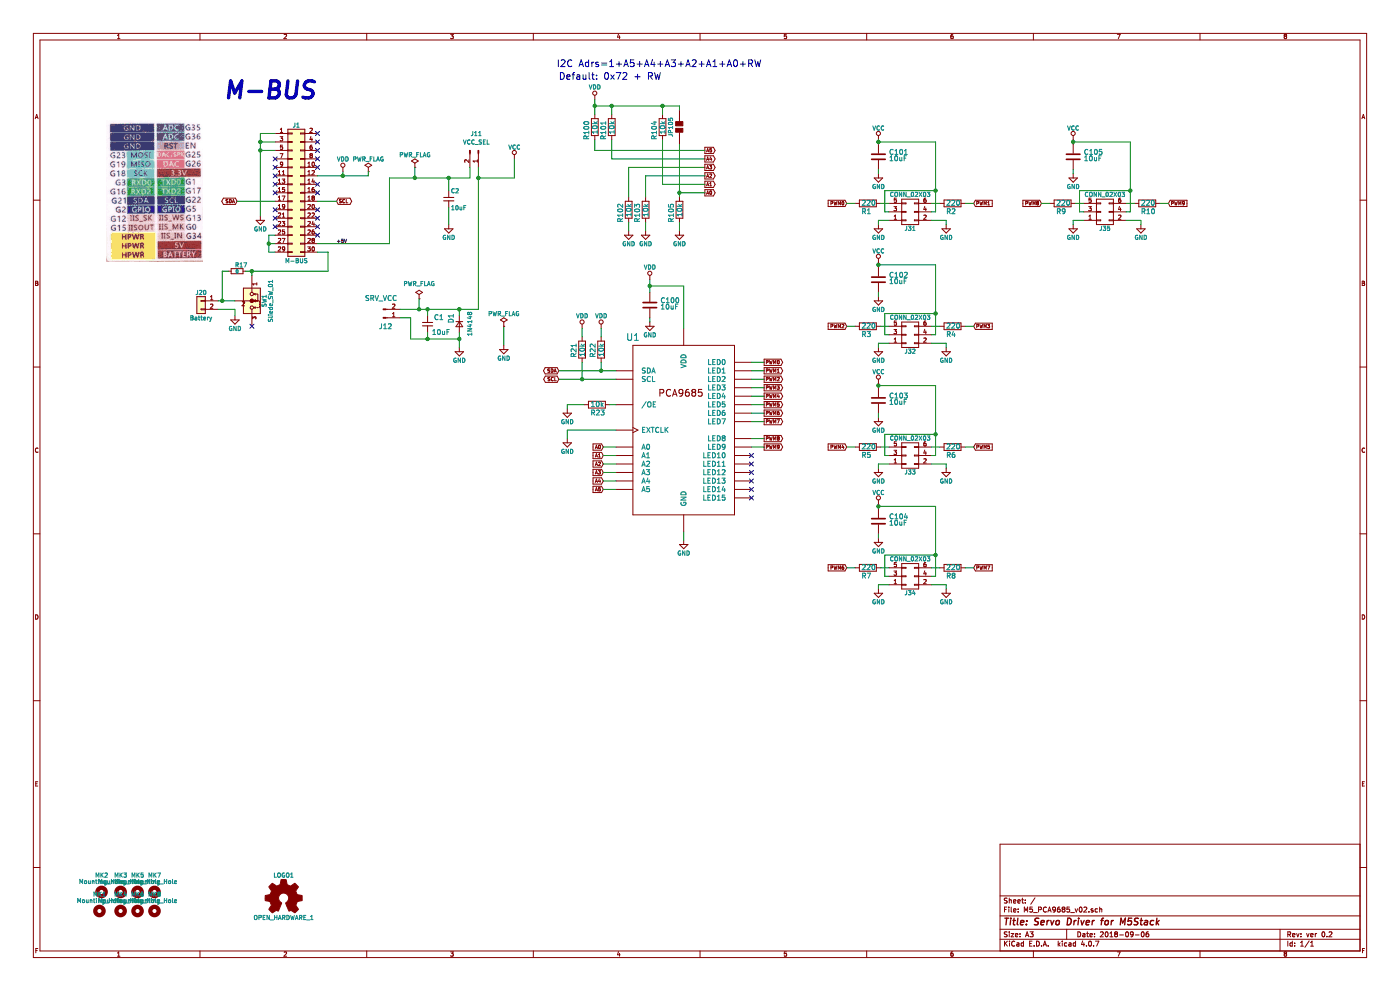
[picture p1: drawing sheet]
EESchema Schematic File Version 2
LIBS:sliede_sw_01
LIBS:M5_PCA9685_v02-rescue
LIBS:power
LIBS:device
LIBS:transistors
LIBS:conn
LIBS:linear
LIBS:regul
LIBS:74xx
LIBS:cmos4000
LIBS:adc-dac
LIBS:memory
LIBS:xilinx
LIBS:microcontrollers
LIBS:dsp
LIBS:microchip
LIBS:analog_switches
LIBS:motorola
LIBS:texas
LIBS:intel
LIBS:audio
LIBS:interface
LIBS:digital-audio
LIBS:philips
LIBS:display
LIBS:cypress
LIBS:siliconi
LIBS:opto
LIBS:atmel
LIBS:contrib
LIBS:valves
LIBS:con_phoenix_SPTAF1
LIBS:tact_sw
LIBS:Bluetooth
LIBS:LSM303D
LIBS:LSM6DS3
LIBS:ADP3338AKCZ­3.3-RL
LIBS:PCA9685
LIBS:solderjumper
LIBS:M5_PCA9685_v02-cache
EELAYER 25 0
EELAYER END
$Descr A3 16535 11693
encoding utf-8
Sheet 1 1
Title "Servo Driver for M5Stack"
Date "2018-09-06"
Rev "ver 0.2"
Comp ""
Comment1 ""
Comment2 ""
Comment3 ""
Comment4 ""
$EndDescr
$Comp
L C_Small C1
U 1 1
P 5050 3825
F 0 "C1" H 5125 3875 59  0000 L BNN
F 1 "10uF" H 5100 3700 59  0000 L BNN
F 2 "Capacitors_SMD:C_0603" H 5050 3925 16  0001 L BNN
F 3 "" H 5050 3625 16  0000 L BNN
	1    5050 3825
	1    0    0    -1  
$EndComp
$Comp
L D_Small D1
U 1 1
P 5425 3825
F 0 "D1" H 5300 3700 59  0000 L BNN
F 1 "1N4148" H 5275 3925 50  0000 L BNN
F 2 "Diodes_SMD:D_SOD-323" H 5425 3825 60  0001 C CNN
F 3 "" H 5425 3825 60  0001 C CNN
	1    5425 3825
	0    1    1    0   
$EndComp
$Comp
L Conn_01x02_Male J12
U 1 1
P 4525 3750
F 0 "J12" H 4475 3825 59  0000 L BNN
F 1 "SRV_VCC" H 4500 3525 59  0000 C CNN
F 2 "Pin_Headers:Pin_Header_Angled_1x02_Pitch2.54mm" H 4525 3750 60  0001 C CNN
F 3 "" H 4525 3750 60  0001 C CNN
	1    4525 3750
	1    0    0    1   
$EndComp
$Comp
L PWR_FLAG #FLG01
U 1 1
P 4950 3525
F 0 "#FLG01" H 4950 3620 50  0001 C CNN
F 1 "PWR_FLAG" H 4950 3705 50  0000 C CNN
F 2 "" H 4950 3525 50  0000 C CNN
F 3 "" H 4950 3525 50  0000 C CNN
	1    4950 3525
	1    0    0    -1  
$EndComp
$Comp
L C C100
U 1 1
P 7675 3600
F 0 "C100" H 7800 3625 59  0000 L BNN
F 1 "10uF" H 7800 3550 59  0000 L BNN
F 2 "Capacitors_SMD:C_0603" H 7675 3700 16  0001 L BNN
F 3 "" H 7675 3400 16  0000 L BNN
	1    7675 3600
	1    0    0    -1  
$EndComp
$Comp
L GND #PWR02
U 1 1
P 7675 3800
F 0 "#PWR02" H 7675 3550 50  0001 C CNN
F 1 "GND" H 7675 3650 50  0000 C CNN
F 2 "" H 7675 3800 50  0000 C CNN
F 3 "" H 7675 3800 50  0000 C CNN
	1    7675 3800
	1    0    0    -1  
$EndComp
$Comp
L PCA9685PW_TSSOP28 U1
U 1 1
P 8075 5075
F 0 "U1" H 7475 6175 80  0000 C CNN
F 1 "PCA9685" H 8425 6125 80  0001 C CNN
F 2 "footprint:PCA9685_TSSOP28" H 8075 5075 60  0001 C CNN
F 3 "" H 8075 5075 60  0001 C CNN
	1    8075 5075
	1    0    0    -1  
$EndComp
$Comp
L CONN_02X03 J31
U 1 1
P 10750 2500
F 0 "J31" H 10750 2700 50  0000 C CNN
F 1 "CONN_02X03" H 10750 2300 50  0000 C CNN
F 2 "Pin_Headers:Pin_Header_Angled_2x03_Pitch2.54mm" H 10750 1300 50  0001 C CNN
F 3 "" H 10750 1300 50  0001 C CNN
	1    10750 2500
	1    0    0    1   
$EndComp
$Comp
L GND #PWR03
U 1 1
P 5425 4100
F 0 "#PWR03" H 5425 3850 50  0001 C CNN
F 1 "GND" H 5425 3950 50  0000 C CNN
F 2 "" H 5425 4100 50  0000 C CNN
F 3 "" H 5425 4100 50  0000 C CNN
	1    5425 4100
	1    0    0    -1  
$EndComp
$Comp
L GND #PWR04
U 1 1
P 8075 6375
F 0 "#PWR04" H 8075 6125 50  0001 C CNN
F 1 "GND" H 8075 6225 50  0000 C CNN
F 2 "" H 8075 6375 50  0000 C CNN
F 3 "" H 8075 6375 50  0000 C CNN
	1    8075 6375
	1    0    0    -1  
$EndComp
Wire Wire Line
	8075 6275 8075 6375
$Comp
L GND #PWR05
U 1 1
P 6700 5175
F 0 "#PWR05" H 6700 4925 50  0001 C CNN
F 1 "GND" H 6700 5025 50  0000 C CNN
F 2 "" H 6700 5175 50  0000 C CNN
F 3 "" H 6700 5175 50  0000 C CNN
	1    6700 5175
	1    0    0    -1  
$EndComp
Wire Wire Line
	7275 5075 6700 5075
Wire Wire Line
	6700 5075 6700 5175
Text GLabel 7125 5275 0    40   Input ~ 0
A0
Text GLabel 7125 5375 0    40   Input ~ 0
A1
Text GLabel 7125 5475 0    40   Input ~ 0
A2
Text GLabel 7125 5575 0    40   Input ~ 0
A3
Text GLabel 7125 5675 0    40   Input ~ 0
A4
Text GLabel 7125 5775 0    40   Input ~ 0
A5
Wire Wire Line
	7275 5275 7125 5275
Wire Wire Line
	7275 5375 7125 5375
Wire Wire Line
	7275 5475 7125 5475
Wire Wire Line
	7275 5575 7125 5575
Wire Wire Line
	7275 5675 7125 5675
Wire Wire Line
	7275 5775 7125 5775
Wire Wire Line
	7675 3750 7675 3800
$Comp
L VDD #PWR06
U 1 1
P 7675 3300
F 0 "#PWR06" H 7675 3150 50  0001 C CNN
F 1 "VDD" H 7675 3450 50  0000 C CNN
F 2 "" H 7675 3300 50  0001 C CNN
F 3 "" H 7675 3300 50  0001 C CNN
	1    7675 3300
	1    0    0    -1  
$EndComp
Wire Wire Line
	7675 3300 7675 3450
Wire Wire Line
	8075 3875 8075 3375
Wire Wire Line
	8075 3375 7675 3375
Connection ~ 7675 3375
$Comp
L R R23
U 1 1
P 7050 4775
F 0 "R23" V 7175 4700 59  0000 L BNN
F 1 "10k" V 7075 4700 59  0000 L BNN
F 2 "Resistors_SMD:R_0603" H 6850 4775 16  0001 L BNN
F 3 "" H 7250 4775 16  0000 L BNN
	1    7050 4775
	0    1    1    0   
$EndComp
Wire Wire Line
	7275 4775 7200 4775
$Comp
L GND #PWR07
U 1 1
P 6700 4825
F 0 "#PWR07" H 6700 4575 50  0001 C CNN
F 1 "GND" H 6700 4675 50  0000 C CNN
F 2 "" H 6700 4825 50  0000 C CNN
F 3 "" H 6700 4825 50  0000 C CNN
	1    6700 4825
	1    0    0    -1  
$EndComp
Wire Wire Line
	6900 4775 6700 4775
Wire Wire Line
	6700 4775 6700 4825
$Comp
L R R22
U 1 1
P 7100 4125
F 0 "R22" V 7225 4050 59  0000 L BNN
F 1 "10k" V 7125 4050 59  0000 L BNN
F 2 "Resistors_SMD:R_0603" H 6900 4125 16  0001 L BNN
F 3 "" H 7300 4125 16  0000 L BNN
	1    7100 4125
	-1   0    0    1   
$EndComp
$Comp
L R R21
U 1 1
P 6875 4125
F 0 "R21" V 7000 4050 59  0000 L BNN
F 1 "10k" V 6900 4050 59  0000 L BNN
F 2 "Resistors_SMD:R_0603" H 6675 4125 16  0001 L BNN
F 3 "" H 7075 4125 16  0000 L BNN
	1    6875 4125
	-1   0    0    1   
$EndComp
Wire Wire Line
	6875 4275 6875 4475
Wire Wire Line
	6600 4475 7275 4475
$Comp
L VDD #PWR08
U 1 1
P 7100 3875
F 0 "#PWR08" H 7100 3725 50  0001 C CNN
F 1 "VDD" H 7100 4025 50  0000 C CNN
F 2 "" H 7100 3875 50  0001 C CNN
F 3 "" H 7100 3875 50  0001 C CNN
	1    7100 3875
	1    0    0    -1  
$EndComp
$Comp
L VDD #PWR09
U 1 1
P 6875 3875
F 0 "#PWR09" H 6875 3725 50  0001 C CNN
F 1 "VDD" H 6875 4025 50  0000 C CNN
F 2 "" H 6875 3875 50  0001 C CNN
F 3 "" H 6875 3875 50  0001 C CNN
	1    6875 3875
	1    0    0    -1  
$EndComp
Wire Wire Line
	7100 3875 7100 3975
Wire Wire Line
	6875 3875 6875 3975
Text GLabel 6600 4375 0    40   BiDi ~ 0
SDA
Text GLabel 6600 4475 0    40   BiDi ~ 0
SCL
Connection ~ 6875 4475
Wire Wire Line
	6600 4375 7275 4375
Wire Wire Line
	7100 4275 7100 4375
Connection ~ 7100 4375
Text GLabel 2800 2375 0    40   BiDi ~ 0
SDA
Text GLabel 3975 2375 2    40   BiDi ~ 0
SCL
$Comp
L VCC #PWR010
U 1 1
P 6075 1875
F 0 "#PWR010" H 6075 1725 50  0001 C CNN
F 1 "VCC" H 6075 2015 50  0000 C CNN
F 2 "" H 6075 1875 50  0001 C CNN
F 3 "" H 6075 1875 50  0001 C CNN
	1    6075 1875
	1    0    0    -1  
$EndComp
$Comp
L R R101
U 1 1
P 7225 1500
F 0 "R101" V 7350 1425 59  0000 L BNN
F 1 "10k" V 7250 1425 59  0000 L BNN
F 2 "Resistors_SMD:R_0603" H 7025 1500 16  0001 L BNN
F 3 "" H 7425 1500 16  0000 L BNN
	1    7225 1500
	-1   0    0    1   
$EndComp
$Comp
L R R104
U 1 1
P 7825 1500
F 0 "R104" V 7950 1425 59  0000 L BNN
F 1 "10k" V 7850 1425 59  0000 L BNN
F 2 "Resistors_SMD:R_0603" H 7625 1500 16  0001 L BNN
F 3 "" H 8025 1500 16  0000 L BNN
	1    7825 1500
	-1   0    0    1   
$EndComp
$Comp
L R R105
U 1 1
P 8025 2475
F 0 "R105" V 8150 2400 59  0000 L BNN
F 1 "10k" V 8050 2400 59  0000 L BNN
F 2 "Resistors_SMD:R_0603" H 7825 2475 16  0001 L BNN
F 3 "" H 8225 2475 16  0000 L BNN
	1    8025 2475
	-1   0    0    1   
$EndComp
$Comp
L R R100
U 1 1
P 7025 1500
F 0 "R100" V 7150 1425 59  0000 L BNN
F 1 "10k" V 7050 1425 59  0000 L BNN
F 2 "Resistors_SMD:R_0603" H 6825 1500 16  0001 L BNN
F 3 "" H 7225 1500 16  0000 L BNN
	1    7025 1500
	-1   0    0    1   
$EndComp
$Comp
L GND #PWR011
U 1 1
P 7425 2725
F 0 "#PWR011" H 7425 2475 50  0001 C CNN
F 1 "GND" H 7425 2575 50  0000 C CNN
F 2 "" H 7425 2725 50  0000 C CNN
F 3 "" H 7425 2725 50  0000 C CNN
	1    7425 2725
	1    0    0    -1  
$EndComp
$Comp
L GND #PWR012
U 1 1
P 7625 2725
F 0 "#PWR012" H 7625 2475 50  0001 C CNN
F 1 "GND" H 7625 2575 50  0000 C CNN
F 2 "" H 7625 2725 50  0000 C CNN
F 3 "" H 7625 2725 50  0000 C CNN
	1    7625 2725
	1    0    0    -1  
$EndComp
$Comp
L GND #PWR013
U 1 1
P 8025 2725
F 0 "#PWR013" H 8025 2475 50  0001 C CNN
F 1 "GND" H 8025 2575 50  0000 C CNN
F 2 "" H 8025 2725 50  0000 C CNN
F 3 "" H 8025 2725 50  0000 C CNN
	1    8025 2725
	1    0    0    -1  
$EndComp
Wire Wire Line
	8025 2625 8025 2725
Wire Wire Line
	8025 1700 8025 2325
$Comp
L VDD #PWR014
U 1 1
P 7025 1175
F 0 "#PWR014" H 7025 1025 50  0001 C CNN
F 1 "VDD" H 7025 1325 50  0000 C CNN
F 2 "" H 7025 1175 50  0001 C CNN
F 3 "" H 7025 1175 50  0001 C CNN
	1    7025 1175
	1    0    0    -1  
$EndComp
Wire Wire Line
	7025 1175 7025 1350
Wire Wire Line
	7025 1250 8025 1250
Connection ~ 7025 1250
Connection ~ 7225 1250
Connection ~ 7825 1250
Text GLabel 8325 2275 2    40   Output ~ 0
A0
Text GLabel 8325 2175 2    40   Output ~ 0
A1
Wire Wire Line
	8325 1875 7225 1875
Text GLabel 8325 2075 2    40   Output ~ 0
A2
Wire Wire Line
	8325 1975 7425 1975
Text GLabel 8325 1975 2    40   Output ~ 0
A3
Wire Wire Line
	8325 2075 7625 2075
Text GLabel 8325 1875 2    40   Output ~ 0
A4
Wire Wire Line
	8325 2175 7825 2175
Text GLabel 8325 1775 2    40   Output ~ 0
A5
Wire Wire Line
	8325 2275 8025 2275
Connection ~ 8025 2275
Text Notes 6575 800  0    80   ~ 0
I2C Adrs=1+A5+A4+A3+A2+A1+A0+RW\n
Text GLabel 9025 4275 2    40   Output ~ 0
PWM0
Text GLabel 9025 4375 2    40   Output ~ 0
PWM1
Wire Wire Line
	9025 4275 8875 4275
Wire Wire Line
	9025 4375 8875 4375
$Comp
L GND #PWR015
U 1 1
P 10375 2650
F 0 "#PWR015" H 10375 2400 50  0001 C CNN
F 1 "GND" H 10375 2500 50  0000 C CNN
F 2 "" H 10375 2650 50  0000 C CNN
F 3 "" H 10375 2650 50  0000 C CNN
	1    10375 2650
	1    0    0    -1  
$EndComp
Wire Wire Line
	10375 2650 10375 2600
Wire Wire Line
	10375 2600 10500 2600
$Comp
L GND #PWR016
U 1 1
P 11175 2650
F 0 "#PWR016" H 11175 2400 50  0001 C CNN
F 1 "GND" H 11175 2500 50  0000 C CNN
F 2 "" H 11175 2650 50  0000 C CNN
F 3 "" H 11175 2650 50  0000 C CNN
	1    11175 2650
	1    0    0    -1  
$EndComp
Wire Wire Line
	11000 2600 11175 2600
Wire Wire Line
	11175 2600 11175 2650
$Comp
L VCC #PWR017
U 1 1
P 10375 1650
F 0 "#PWR017" H 10375 1500 50  0001 C CNN
F 1 "VCC" H 10375 1790 50  0000 C CNN
F 2 "" H 10375 1650 50  0001 C CNN
F 3 "" H 10375 1650 50  0001 C CNN
	1    10375 1650
	1    0    0    -1  
$EndComp
$Comp
L C C101
U 1 1
P 10375 1850
F 0 "C101" H 10500 1875 59  0000 L BNN
F 1 "10uF" H 10500 1800 59  0000 L BNN
F 2 "Capacitors_SMD:C_0603" H 10375 1950 16  0001 L BNN
F 3 "" H 10375 1650 16  0000 L BNN
	1    10375 1850
	1    0    0    -1  
$EndComp
Wire Wire Line
	10375 1650 10375 1700
$Comp
L GND #PWR018
U 1 1
P 10375 2050
F 0 "#PWR018" H 10375 1800 50  0001 C CNN
F 1 "GND" H 10375 1900 50  0000 C CNN
F 2 "" H 10375 2050 50  0000 C CNN
F 3 "" H 10375 2050 50  0000 C CNN
	1    10375 2050
	1    0    0    -1  
$EndComp
Wire Wire Line
	10375 2000 10375 2050
Wire Wire Line
	10500 2500 10450 2500
Wire Wire Line
	10450 2500 10450 2250
Wire Wire Line
	10450 2250 11050 2250
Wire Wire Line
	11050 1675 11050 2500
Wire Wire Line
	11050 2500 11000 2500
Wire Wire Line
	11050 1675 10375 1675
Connection ~ 10375 1675
Connection ~ 11050 2250
Text GLabel 10000 2400 0    40   Input ~ 0
PWM0
$Comp
L R R1
U 1 1
P 10250 2400
F 0 "R1" V 10375 2325 59  0000 L BNN
F 1 "220" V 10275 2325 59  0000 L BNN
F 2 "Resistors_SMD:R_0603" H 10050 2400 16  0001 L BNN
F 3 "" H 10450 2400 16  0000 L BNN
	1    10250 2400
	0    1    1    0   
$EndComp
Wire Wire Line
	10500 2400 10400 2400
Wire Wire Line
	10100 2400 10000 2400
Text GLabel 11500 2400 2    40   Input ~ 0
PWM1
$Comp
L R R2
U 1 1
P 11250 2400
F 0 "R2" V 11375 2325 59  0000 L BNN
F 1 "220" V 11275 2325 59  0000 L BNN
F 2 "Resistors_SMD:R_0603" H 11050 2400 16  0001 L BNN
F 3 "" H 11450 2400 16  0000 L BNN
	1    11250 2400
	0    1    1    0   
$EndComp
Wire Wire Line
	11000 2400 11100 2400
Wire Wire Line
	11400 2400 11500 2400
Text GLabel 9025 4475 2    40   Output ~ 0
PWM2
Wire Wire Line
	9025 4475 8875 4475
Text GLabel 9025 4575 2    40   Output ~ 0
PWM3
Wire Wire Line
	9025 4575 8875 4575
$Comp
L CONN_02X03 J32
U 1 1
P 10750 3950
F 0 "J32" H 10750 4150 50  0000 C CNN
F 1 "CONN_02X03" H 10750 3750 50  0000 C CNN
F 2 "Pin_Headers:Pin_Header_Angled_2x03_Pitch2.54mm" H 10750 2750 50  0001 C CNN
F 3 "" H 10750 2750 50  0001 C CNN
	1    10750 3950
	1    0    0    1   
$EndComp
$Comp
L GND #PWR019
U 1 1
P 10375 4100
F 0 "#PWR019" H 10375 3850 50  0001 C CNN
F 1 "GND" H 10375 3950 50  0000 C CNN
F 2 "" H 10375 4100 50  0000 C CNN
F 3 "" H 10375 4100 50  0000 C CNN
	1    10375 4100
	1    0    0    -1  
$EndComp
Wire Wire Line
	10375 4100 10375 4050
Wire Wire Line
	10375 4050 10500 4050
$Comp
L GND #PWR020
U 1 1
P 11175 4100
F 0 "#PWR020" H 11175 3850 50  0001 C CNN
F 1 "GND" H 11175 3950 50  0000 C CNN
F 2 "" H 11175 4100 50  0000 C CNN
F 3 "" H 11175 4100 50  0000 C CNN
	1    11175 4100
	1    0    0    -1  
$EndComp
Wire Wire Line
	11000 4050 11175 4050
Wire Wire Line
	11175 4050 11175 4100
$Comp
L C C102
U 1 1
P 10375 3300
F 0 "C102" H 10500 3325 59  0000 L BNN
F 1 "10uF" H 10500 3250 59  0000 L BNN
F 2 "Capacitors_SMD:C_0603" H 10375 3400 16  0001 L BNN
F 3 "" H 10375 3100 16  0000 L BNN
	1    10375 3300
	1    0    0    -1  
$EndComp
Wire Wire Line
	10375 3100 10375 3150
$Comp
L GND #PWR021
U 1 1
P 10375 3500
F 0 "#PWR021" H 10375 3250 50  0001 C CNN
F 1 "GND" H 10375 3350 50  0000 C CNN
F 2 "" H 10375 3500 50  0000 C CNN
F 3 "" H 10375 3500 50  0000 C CNN
	1    10375 3500
	1    0    0    -1  
$EndComp
Wire Wire Line
	10375 3450 10375 3500
Wire Wire Line
	10500 3950 10450 3950
Wire Wire Line
	10450 3950 10450 3700
Wire Wire Line
	10450 3700 11050 3700
Wire Wire Line
	11050 3125 11050 3950
Wire Wire Line
	11050 3950 11000 3950
Wire Wire Line
	11050 3125 10375 3125
Connection ~ 10375 3125
Connection ~ 11050 3700
Text GLabel 10000 3850 0    40   Input ~ 0
PWM2
$Comp
L R R3
U 1 1
P 10250 3850
F 0 "R3" V 10375 3775 59  0000 L BNN
F 1 "220" V 10275 3775 59  0000 L BNN
F 2 "Resistors_SMD:R_0603" H 10050 3850 16  0001 L BNN
F 3 "" H 10450 3850 16  0000 L BNN
	1    10250 3850
	0    1    1    0   
$EndComp
Wire Wire Line
	10500 3850 10400 3850
Wire Wire Line
	10100 3850 10000 3850
Text GLabel 11500 3850 2    40   Input ~ 0
PWM3
$Comp
L R R4
U 1 1
P 11250 3850
F 0 "R4" V 11375 3775 59  0000 L BNN
F 1 "220" V 11275 3775 59  0000 L BNN
F 2 "Resistors_SMD:R_0603" H 11050 3850 16  0001 L BNN
F 3 "" H 11450 3850 16  0000 L BNN
	1    11250 3850
	0    1    1    0   
$EndComp
Wire Wire Line
	11000 3850 11100 3850
Wire Wire Line
	11400 3850 11500 3850
Text GLabel 9025 4675 2    40   Output ~ 0
PWM4
Text GLabel 9025 4775 2    40   Output ~ 0
PWM5
Wire Wire Line
	9025 4675 8875 4675
Wire Wire Line
	9025 4775 8875 4775
$Comp
L CONN_02X03 J33
U 1 1
P 10750 5375
F 0 "J33" H 10750 5575 50  0000 C CNN
F 1 "CONN_02X03" H 10750 5175 50  0000 C CNN
F 2 "Pin_Headers:Pin_Header_Angled_2x03_Pitch2.54mm" H 10750 4175 50  0001 C CNN
F 3 "" H 10750 4175 50  0001 C CNN
	1    10750 5375
	1    0    0    1   
$EndComp
$Comp
L GND #PWR022
U 1 1
P 10375 5525
F 0 "#PWR022" H 10375 5275 50  0001 C CNN
F 1 "GND" H 10375 5375 50  0000 C CNN
F 2 "" H 10375 5525 50  0000 C CNN
F 3 "" H 10375 5525 50  0000 C CNN
	1    10375 5525
	1    0    0    -1  
$EndComp
Wire Wire Line
	10375 5525 10375 5475
Wire Wire Line
	10375 5475 10500 5475
$Comp
L GND #PWR023
U 1 1
P 11175 5525
F 0 "#PWR023" H 11175 5275 50  0001 C CNN
F 1 "GND" H 11175 5375 50  0000 C CNN
F 2 "" H 11175 5525 50  0000 C CNN
F 3 "" H 11175 5525 50  0000 C CNN
	1    11175 5525
	1    0    0    -1  
$EndComp
Wire Wire Line
	11000 5475 11175 5475
Wire Wire Line
	11175 5475 11175 5525
$Comp
L C C103
U 1 1
P 10375 4725
F 0 "C103" H 10500 4750 59  0000 L BNN
F 1 "10uF" H 10500 4675 59  0000 L BNN
F 2 "Capacitors_SMD:C_0603" H 10375 4825 16  0001 L BNN
F 3 "" H 10375 4525 16  0000 L BNN
	1    10375 4725
	1    0    0    -1  
$EndComp
Wire Wire Line
	10375 4525 10375 4575
$Comp
L GND #PWR024
U 1 1
P 10375 4925
F 0 "#PWR024" H 10375 4675 50  0001 C CNN
F 1 "GND" H 10375 4775 50  0000 C CNN
F 2 "" H 10375 4925 50  0000 C CNN
F 3 "" H 10375 4925 50  0000 C CNN
	1    10375 4925
	1    0    0    -1  
$EndComp
Wire Wire Line
	10375 4875 10375 4925
Wire Wire Line
	10500 5375 10450 5375
Wire Wire Line
	10450 5375 10450 5125
Wire Wire Line
	10450 5125 11050 5125
Wire Wire Line
	11050 4550 11050 5375
Wire Wire Line
	11050 5375 11000 5375
Wire Wire Line
	11050 4550 10375 4550
Connection ~ 10375 4550
Connection ~ 11050 5125
Text GLabel 10000 5275 0    40   Input ~ 0
PWM4
$Comp
L R R5
U 1 1
P 10250 5275
F 0 "R5" V 10375 5200 59  0000 L BNN
F 1 "220" V 10275 5200 59  0000 L BNN
F 2 "Resistors_SMD:R_0603" H 10050 5275 16  0001 L BNN
F 3 "" H 10450 5275 16  0000 L BNN
	1    10250 5275
	0    1    1    0   
$EndComp
Wire Wire Line
	10500 5275 10400 5275
Wire Wire Line
	10100 5275 10000 5275
Text GLabel 11500 5275 2    40   Input ~ 0
PWM5
$Comp
L R R6
U 1 1
P 11250 5275
F 0 "R6" V 11375 5200 59  0000 L BNN
F 1 "220" V 11275 5200 59  0000 L BNN
F 2 "Resistors_SMD:R_0603" H 11050 5275 16  0001 L BNN
F 3 "" H 11450 5275 16  0000 L BNN
	1    11250 5275
	0    1    1    0   
$EndComp
Wire Wire Line
	11000 5275 11100 5275
Wire Wire Line
	11400 5275 11500 5275
$Comp
L CONN_02X03 J34
U 1 1
P 10750 6800
F 0 "J34" H 10750 7000 50  0000 C CNN
F 1 "CONN_02X03" H 10750 6600 50  0000 C CNN
F 2 "Pin_Headers:Pin_Header_Angled_2x03_Pitch2.54mm" H 10750 5600 50  0001 C CNN
F 3 "" H 10750 5600 50  0001 C CNN
	1    10750 6800
	1    0    0    1   
$EndComp
$Comp
L GND #PWR025
U 1 1
P 10375 6950
F 0 "#PWR025" H 10375 6700 50  0001 C CNN
F 1 "GND" H 10375 6800 50  0000 C CNN
F 2 "" H 10375 6950 50  0000 C CNN
F 3 "" H 10375 6950 50  0000 C CNN
	1    10375 6950
	1    0    0    -1  
$EndComp
Wire Wire Line
	10375 6950 10375 6900
Wire Wire Line
	10375 6900 10500 6900
$Comp
L GND #PWR026
U 1 1
P 11175 6950
F 0 "#PWR026" H 11175 6700 50  0001 C CNN
F 1 "GND" H 11175 6800 50  0000 C CNN
F 2 "" H 11175 6950 50  0000 C CNN
F 3 "" H 11175 6950 50  0000 C CNN
	1    11175 6950
	1    0    0    -1  
$EndComp
Wire Wire Line
	11000 6900 11175 6900
Wire Wire Line
	11175 6900 11175 6950
$Comp
L C C104
U 1 1
P 10375 6150
F 0 "C104" H 10500 6175 59  0000 L BNN
F 1 "10uF" H 10500 6100 59  0000 L BNN
F 2 "Capacitors_SMD:C_0603" H 10375 6250 16  0001 L BNN
F 3 "" H 10375 5950 16  0000 L BNN
	1    10375 6150
	1    0    0    -1  
$EndComp
Wire Wire Line
	10375 5950 10375 6000
$Comp
L GND #PWR027
U 1 1
P 10375 6350
F 0 "#PWR027" H 10375 6100 50  0001 C CNN
F 1 "GND" H 10375 6200 50  0000 C CNN
F 2 "" H 10375 6350 50  0000 C CNN
F 3 "" H 10375 6350 50  0000 C CNN
	1    10375 6350
	1    0    0    -1  
$EndComp
Wire Wire Line
	10375 6300 10375 6350
Wire Wire Line
	10500 6800 10450 6800
Wire Wire Line
	10450 6800 10450 6550
Wire Wire Line
	10450 6550 11050 6550
Wire Wire Line
	11050 5975 11050 6800
Wire Wire Line
	11050 6800 11000 6800
Wire Wire Line
	11050 5975 10375 5975
Connection ~ 10375 5975
Connection ~ 11050 6550
Text GLabel 10000 6700 0    40   Input ~ 0
PWM6
$Comp
L R R7
U 1 1
P 10250 6700
F 0 "R7" V 10375 6625 59  0000 L BNN
F 1 "220" V 10275 6625 59  0000 L BNN
F 2 "Resistors_SMD:R_0603" H 10050 6700 16  0001 L BNN
F 3 "" H 10450 6700 16  0000 L BNN
	1    10250 6700
	0    1    1    0   
$EndComp
Wire Wire Line
	10500 6700 10400 6700
Wire Wire Line
	10100 6700 10000 6700
Text GLabel 11500 6700 2    40   Input ~ 0
PWM7
$Comp
L R R8
U 1 1
P 11250 6700
F 0 "R8" V 11375 6625 59  0000 L BNN
F 1 "220" V 11275 6625 59  0000 L BNN
F 2 "Resistors_SMD:R_0603" H 11050 6700 16  0001 L BNN
F 3 "" H 11450 6700 16  0000 L BNN
	1    11250 6700
	0    1    1    0   
$EndComp
Wire Wire Line
	11000 6700 11100 6700
Wire Wire Line
	11400 6700 11500 6700
Text GLabel 9025 4875 2    40   Output ~ 0
PWM6
Text GLabel 9025 4975 2    40   Output ~ 0
PWM7
Wire Wire Line
	8875 4875 9025 4875
Wire Wire Line
	9025 4975 8875 4975
$Comp
L CONN_02X03 J35
U 1 1
P 13050 2500
F 0 "J35" H 13050 2700 50  0000 C CNN
F 1 "CONN_02X03" H 13050 2300 50  0000 C CNN
F 2 "Pin_Headers:Pin_Header_Angled_2x03_Pitch2.54mm" H 13050 1300 50  0001 C CNN
F 3 "" H 13050 1300 50  0001 C CNN
	1    13050 2500
	1    0    0    1   
$EndComp
$Comp
L GND #PWR028
U 1 1
P 12675 2650
F 0 "#PWR028" H 12675 2400 50  0001 C CNN
F 1 "GND" H 12675 2500 50  0000 C CNN
F 2 "" H 12675 2650 50  0000 C CNN
F 3 "" H 12675 2650 50  0000 C CNN
	1    12675 2650
	1    0    0    -1  
$EndComp
Wire Wire Line
	12675 2650 12675 2600
Wire Wire Line
	12675 2600 12800 2600
$Comp
L GND #PWR029
U 1 1
P 13475 2650
F 0 "#PWR029" H 13475 2400 50  0001 C CNN
F 1 "GND" H 13475 2500 50  0000 C CNN
F 2 "" H 13475 2650 50  0000 C CNN
F 3 "" H 13475 2650 50  0000 C CNN
	1    13475 2650
	1    0    0    -1  
$EndComp
Wire Wire Line
	13300 2600 13475 2600
Wire Wire Line
	13475 2600 13475 2650
$Comp
L C C105
U 1 1
P 12675 1850
F 0 "C105" H 12800 1875 59  0000 L BNN
F 1 "10uF" H 12800 1800 59  0000 L BNN
F 2 "Capacitors_SMD:C_0603" H 12675 1950 16  0001 L BNN
F 3 "" H 12675 1650 16  0000 L BNN
	1    12675 1850
	1    0    0    -1  
$EndComp
Wire Wire Line
	12675 1650 12675 1700
$Comp
L GND #PWR030
U 1 1
P 12675 2050
F 0 "#PWR030" H 12675 1800 50  0001 C CNN
F 1 "GND" H 12675 1900 50  0000 C CNN
F 2 "" H 12675 2050 50  0000 C CNN
F 3 "" H 12675 2050 50  0000 C CNN
	1    12675 2050
	1    0    0    -1  
$EndComp
Wire Wire Line
	12675 2000 12675 2050
Wire Wire Line
	12800 2500 12750 2500
Wire Wire Line
	12750 2500 12750 2250
Wire Wire Line
	12750 2250 13350 2250
Wire Wire Line
	13350 1675 13350 2500
Wire Wire Line
	13350 2500 13300 2500
Wire Wire Line
	13350 1675 12675 1675
Connection ~ 12675 1675
Connection ~ 13350 2250
Text GLabel 12300 2400 0    40   Input ~ 0
PWM8
$Comp
L R R9
U 1 1
P 12550 2400
F 0 "R9" V 12675 2325 59  0000 L BNN
F 1 "220" V 12575 2325 59  0000 L BNN
F 2 "Resistors_SMD:R_0603" H 12350 2400 16  0001 L BNN
F 3 "" H 12750 2400 16  0000 L BNN
	1    12550 2400
	0    1    1    0   
$EndComp
Wire Wire Line
	12800 2400 12700 2400
Wire Wire Line
	12400 2400 12300 2400
Text GLabel 13800 2400 2    40   Input ~ 0
PWM9
$Comp
L R R10
U 1 1
P 13550 2400
F 0 "R10" V 13675 2325 59  0000 L BNN
F 1 "220" V 13575 2325 59  0000 L BNN
F 2 "Resistors_SMD:R_0603" H 13350 2400 16  0001 L BNN
F 3 "" H 13750 2400 16  0000 L BNN
	1    13550 2400
	0    1    1    0   
$EndComp
Wire Wire Line
	13300 2400 13400 2400
Wire Wire Line
	13700 2400 13800 2400
Text GLabel 9025 5175 2    40   Output ~ 0
PWM8
Text GLabel 9025 5275 2    40   Output ~ 0
PWM9
Wire Wire Line
	9025 5175 8875 5175
Wire Wire Line
	9025 5275 8875 5275
$Comp
L SOLDERJUMPER JP105
U 1 1
P 8025 1500
F 0 "JP105" H 8025 1400 50  0000 C CNN
F 1 "SOLDERJUMPER" H 8035 1415 30  0001 C CNN
F 2 "footprint:SOLDERJUMPER_REFLOW" H 8025 1500 40  0001 C CNN
F 3 "" H 8025 1500 40  0001 C CNN
	1    8025 1500
	0    1    1    0   
$EndComp
Wire Wire Line
	7225 1250 7225 1350
Wire Wire Line
	7825 1250 7825 1350
Wire Wire Line
	8025 1250 8025 1300
$Comp
L C_Small C2
U 1 1
P 5300 2350
F 0 "C2" H 5325 2450 50  0000 L CNN
F 1 "10uF" H 5325 2250 50  0000 L CNN
F 2 "Capacitors_SMD:C_0603" H 5338 2200 50  0001 C CNN
F 3 "" H 5300 2350 50  0000 C CNN
	1    5300 2350
	1    0    0    -1  
$EndComp
$Comp
L GND #PWR031
U 1 1
P 5300 2650
F 0 "#PWR031" H 5300 2400 50  0001 C CNN
F 1 "GND" H 5300 2500 50  0000 C CNN
F 2 "" H 5300 2650 50  0000 C CNN
F 3 "" H 5300 2650 50  0000 C CNN
	1    5300 2650
	1    0    0    -1  
$EndComp
$Comp
L PWR_FLAG #FLG032
U 1 1
P 4900 1975
F 0 "#FLG032" H 4900 2050 50  0001 C CNN
F 1 "PWR_FLAG" H 4900 2125 50  0000 C CNN
F 2 "" H 4900 1975 50  0001 C CNN
F 3 "" H 4900 1975 50  0001 C CNN
	1    4900 1975
	1    0    0    -1  
$EndComp
$Comp
L Conn_02x15_Odd_Even J1
U 1 1
P 3450 2275
F 0 "J1" H 3500 3075 50  0000 C CNN
F 1 "M-BUS" H 3500 1475 50  0000 C CNN
F 2 "footprint:Pin_Header_MBUS_SMD_TH" H 3450 2275 50  0001 C CNN
F 3 "" H 3450 2275 50  0001 C CNN
	1    3450 2275
	1    0    0    -1  
$EndComp
$Comp
L Conn_01x02 J20
U 1 1
P 2375 3550
F 0 "J20" H 2375 3650 50  0000 C CNN
F 1 "Battery" H 2375 3350 50  0000 C CNN
F 2 "Pin_Headers:Pin_Header_Angled_1x02_Pitch2.54mm" H 2375 3550 50  0001 C CNN
F 3 "" H 2375 3550 50  0001 C CNN
	1    2375 3550
	-1   0    0    -1  
$EndComp
Text Notes 2650 1175 0    200  Italic 40
M-BUS
$Comp
L GND #PWR033
U 1 1
P 2775 3725
F 0 "#PWR033" H 2775 3475 50  0001 C CNN
F 1 "GND" H 2775 3575 50  0000 C CNN
F 2 "" H 2775 3725 50  0000 C CNN
F 3 "" H 2775 3725 50  0000 C CNN
	1    2775 3725
	1    0    0    -1  
$EndComp
$Comp
L GND #PWR034
U 1 1
P 3075 2550
F 0 "#PWR034" H 3075 2300 50  0001 C CNN
F 1 "GND" H 3075 2400 50  0000 C CNN
F 2 "" H 3075 2550 50  0000 C CNN
F 3 "" H 3075 2550 50  0000 C CNN
	1    3075 2550
	1    0    0    -1  
$EndComp
NoConn ~ 3250 2175
NoConn ~ 3250 2275
NoConn ~ 3250 2475
NoConn ~ 3250 2575
NoConn ~ 3250 2675
NoConn ~ 3750 1575
NoConn ~ 3750 1675
NoConn ~ 3750 1875
NoConn ~ 3750 1975
NoConn ~ 3750 2175
NoConn ~ 3750 2575
NoConn ~ 3750 2675
NoConn ~ 3750 2775
Text Label 3975 2875 0    40   ~ 0
+5V
Wire Wire Line
	5300 2100 5300 2250
Connection ~ 5300 2100
Wire Wire Line
	5300 2450 5300 2650
Wire Wire Line
	4900 1975 4900 2100
Connection ~ 4900 2100
Wire Wire Line
	3750 2975 3875 2975
Wire Wire Line
	3075 1575 3075 2550
Wire Wire Line
	3075 1575 3250 1575
Wire Wire Line
	3250 1675 3075 1675
Connection ~ 3075 1675
Wire Wire Line
	3250 1775 3075 1775
Connection ~ 3075 1775
Wire Wire Line
	3250 2775 3175 2775
Wire Wire Line
	3175 2775 3175 2975
Wire Wire Line
	3175 2975 3250 2975
Wire Wire Line
	3250 2875 3175 2875
Connection ~ 3175 2875
$Comp
L Mounting_Hole MK2
U 1 1
P 1200 10525
F 0 "MK2" H 1200 10725 50  0000 C CNN
F 1 "Mounting_Hole" H 1200 10650 50  0000 C CNN
F 2 "Mounting_Holes:MountingHole_3.2mm_M3" H 1200 10525 50  0001 C CNN
F 3 "" H 1200 10525 50  0001 C CNN
	1    1200 10525
	1    0    0    -1  
$EndComp
$Comp
L Mounting_Hole MK3
U 1 1
P 1425 10525
F 0 "MK3" H 1425 10725 50  0000 C CNN
F 1 "Mounting_Hole" H 1425 10650 50  0000 C CNN
F 2 "Mounting_Holes:MountingHole_3.2mm_M3" H 1425 10525 50  0001 C CNN
F 3 "" H 1425 10525 50  0001 C CNN
	1    1425 10525
	1    0    0    -1  
$EndComp
$Comp
L Mounting_Hole MK5
U 1 1
P 1625 10525
F 0 "MK5" H 1625 10725 50  0000 C CNN
F 1 "Mounting_Hole" H 1625 10650 50  0000 C CNN
F 2 "Mounting_Holes:MountingHole_2.2mm_M2" H 1625 10525 50  0001 C CNN
F 3 "" H 1625 10525 50  0001 C CNN
	1    1625 10525
	1    0    0    -1  
$EndComp
$Comp
L Mounting_Hole MK7
U 1 1
P 1825 10525
F 0 "MK7" H 1825 10725 50  0000 C CNN
F 1 "Mounting_Hole" H 1825 10650 50  0000 C CNN
F 2 "Mounting_Holes:MountingHole_2.2mm_M2" H 1825 10525 50  0001 C CNN
F 3 "" H 1825 10525 50  0001 C CNN
	1    1825 10525
	1    0    0    -1  
$EndComp
$Comp
L Mounting_Hole MK1
U 1 1
P 1175 10750
F 0 "MK1" H 1175 10950 50  0000 C CNN
F 1 "Mounting_Hole" H 1175 10875 50  0000 C CNN
F 2 "Mounting_Holes:MountingHole_3.2mm_M3" H 1175 10750 50  0001 C CNN
F 3 "" H 1175 10750 50  0001 C CNN
	1    1175 10750
	1    0    0    -1  
$EndComp
$Comp
L Mounting_Hole MK4
U 1 1
P 1425 10750
F 0 "MK4" H 1425 10950 50  0000 C CNN
F 1 "Mounting_Hole" H 1425 10875 50  0000 C CNN
F 2 "Mounting_Holes:MountingHole_3.2mm_M3" H 1425 10750 50  0001 C CNN
F 3 "" H 1425 10750 50  0001 C CNN
	1    1425 10750
	1    0    0    -1  
$EndComp
$Comp
L Mounting_Hole MK6
U 1 1
P 1625 10750
F 0 "MK6" H 1625 10950 50  0000 C CNN
F 1 "Mounting_Hole" H 1625 10875 50  0000 C CNN
F 2 "Mounting_Holes:MountingHole_2.2mm_M2" H 1625 10750 50  0001 C CNN
F 3 "" H 1625 10750 50  0001 C CNN
	1    1625 10750
	1    0    0    -1  
$EndComp
$Comp
L Mounting_Hole MK8
U 1 1
P 1825 10750
F 0 "MK8" H 1825 10950 50  0000 C CNN
F 1 "Mounting_Hole" H 1825 10875 50  0000 C CNN
F 2 "Mounting_Holes:MountingHole_2.2mm_M2" H 1825 10750 50  0001 C CNN
F 3 "" H 1825 10750 50  0001 C CNN
	1    1825 10750
	1    0    0    -1  
$EndComp
$Comp
L OPEN_HARDWARE_1 LOGO1
U 1 1
P 3350 10600
F 0 "LOGO1" H 3350 10875 50  0000 C CNN
F 1 "OPEN_HARDWARE_1" H 3350 10375 50  0000 C CNN
F 2 "footprint:OSHW-logo_silkscreen-front_3mm" H 3350 10600 50  0001 C CNN
F 3 "" H 3350 10600 50  0001 C CNN
	1    3350 10600
	1    0    0    -1  
$EndComp
$Comp
L Sliede_SW_01 SW1
U 1 1
P 2975 3550
F 0 "SW1" H 2975 3700 50  0000 C CNN
F 1 "Sliede_SW_01" H 2975 3775 50  0000 C CNN
F 2 "footprint:slide_switch_angled" H 2975 3530 50  0001 C CNN
F 3 "" H 2975 3530 50  0001 C CNN
	1    2975 3550
	0    1    1    0   
$EndComp
$Comp
L VDD #PWR035
U 1 1
P 4050 2025
F 0 "#PWR035" H 4050 1875 50  0001 C CNN
F 1 "VDD" H 4050 2175 50  0000 C CNN
F 2 "" H 4050 2025 50  0001 C CNN
F 3 "" H 4050 2025 50  0001 C CNN
	1    4050 2025
	1    0    0    -1  
$EndComp
Wire Wire Line
	3750 2075 4350 2075
Wire Wire Line
	4050 2075 4050 2025
Wire Wire Line
	3250 2375 2800 2375
NoConn ~ 3750 1775
NoConn ~ 3250 1875
NoConn ~ 3250 1975
NoConn ~ 3250 2075
NoConn ~ 3750 2275
NoConn ~ 3750 2475
Wire Wire Line
	3750 2375 3975 2375
NoConn ~ 2975 3850
Wire Wire Line
	2575 3550 2775 3550
Wire Wire Line
	2575 3650 2775 3650
Wire Wire Line
	2775 3650 2775 3725
$Comp
L R_Small R17
U 1 1
P 2800 3200
F 0 "R17" V 2725 3175 50  0000 L CNN
F 1 "0" V 2800 3200 40  0000 C CNN
F 2 "Resistors_SMD:R_0603" H 2800 3200 50  0001 C CNN
F 3 "" H 2800 3200 50  0001 C CNN
	1    2800 3200
	0    1    1    0   
$EndComp
Wire Wire Line
	2700 3200 2625 3200
Wire Wire Line
	2625 3200 2625 3550
Connection ~ 2625 3550
Wire Wire Line
	2900 3200 3875 3200
Wire Wire Line
	3875 3200 3875 2975
Wire Wire Line
	2975 3250 2975 3200
Connection ~ 2975 3200
$Comp
L Conn_01x02_Male J11
U 1 1
P 5650 1775
F 0 "J11" V 5450 1750 50  0000 C CNN
F 1 "VCC_SEL" V 5550 1750 50  0000 C CNN
F 2 "Pin_Headers:Pin_Header_Angled_1x02_Pitch2.54mm" H 5650 1775 50  0001 C CNN
F 3 "" H 5650 1775 50  0001 C CNN
	1    5650 1775
	0    1    1    0   
$EndComp
Wire Wire Line
	4600 2100 5550 2100
Wire Wire Line
	5550 2100 5550 1975
Wire Wire Line
	3750 2875 4600 2875
Wire Wire Line
	4600 2875 4600 2100
$Comp
L VCC #PWR036
U 1 1
P 12675 1650
F 0 "#PWR036" H 12675 1500 50  0001 C CNN
F 1 "VCC" H 12675 1790 50  0000 C CNN
F 2 "" H 12675 1650 50  0001 C CNN
F 3 "" H 12675 1650 50  0001 C CNN
	1    12675 1650
	1    0    0    -1  
$EndComp
$Comp
L VCC #PWR037
U 1 1
P 10375 3100
F 0 "#PWR037" H 10375 2950 50  0001 C CNN
F 1 "VCC" H 10375 3240 50  0000 C CNN
F 2 "" H 10375 3100 50  0001 C CNN
F 3 "" H 10375 3100 50  0001 C CNN
	1    10375 3100
	1    0    0    -1  
$EndComp
$Comp
L VCC #PWR038
U 1 1
P 10375 4525
F 0 "#PWR038" H 10375 4375 50  0001 C CNN
F 1 "VCC" H 10375 4665 50  0000 C CNN
F 2 "" H 10375 4525 50  0001 C CNN
F 3 "" H 10375 4525 50  0001 C CNN
	1    10375 4525
	1    0    0    -1  
$EndComp
$Comp
L VCC #PWR039
U 1 1
P 10375 5950
F 0 "#PWR039" H 10375 5800 50  0001 C CNN
F 1 "VCC" H 10375 6090 50  0000 C CNN
F 2 "" H 10375 5950 50  0001 C CNN
F 3 "" H 10375 5950 50  0001 C CNN
	1    10375 5950
	1    0    0    -1  
$EndComp
Wire Wire Line
	5650 3650 4725 3650
Wire Wire Line
	5050 3650 5050 3725
Connection ~ 5050 3650
Wire Wire Line
	5425 3925 5425 4100
Wire Wire Line
	5425 3650 5425 3725
Connection ~ 5425 3650
Wire Wire Line
	5050 3925 5050 4000
Wire Wire Line
	4850 4000 5425 4000
Connection ~ 5425 4000
Wire Wire Line
	4725 3750 4850 3750
Wire Wire Line
	4850 3750 4850 4000
Connection ~ 5050 4000
Wire Wire Line
	4950 3525 4950 3650
Connection ~ 4950 3650
Wire Wire Line
	5650 1975 5650 3650
Wire Wire Line
	6075 1875 6075 2100
Wire Wire Line
	6075 2100 5650 2100
Connection ~ 5650 2100
$Comp
L PWR_FLAG #FLG040
U 1 1
P 4350 2025
F 0 "#FLG040" H 4350 2100 50  0001 C CNN
F 1 "PWR_FLAG" H 4350 2175 50  0000 C CNN
F 2 "" H 4350 2025 50  0001 C CNN
F 3 "" H 4350 2025 50  0001 C CNN
	1    4350 2025
	1    0    0    -1  
$EndComp
Wire Wire Line
	4350 2075 4350 2025
Connection ~ 4050 2075
NoConn ~ 8875 5375
NoConn ~ 8875 5475
NoConn ~ 8875 5575
NoConn ~ 8875 5675
NoConn ~ 8875 5775
NoConn ~ 8875 5875
Wire Wire Line
	7025 1650 7025 1775
Wire Wire Line
	7025 1775 8325 1775
Wire Wire Line
	7225 1875 7225 1650
Wire Wire Line
	7825 2175 7825 1650
Wire Wire Line
	5950 3850 5950 4075
$Comp
L GND #PWR041
U 1 1
P 5950 4075
F 0 "#PWR041" H 5950 3825 50  0001 C CNN
F 1 "GND" H 5950 3925 50  0000 C CNN
F 2 "" H 5950 4075 50  0000 C CNN
F 3 "" H 5950 4075 50  0000 C CNN
	1    5950 4075
	1    0    0    -1  
$EndComp
$Comp
L PWR_FLAG #FLG042
U 1 1
P 5950 3850
F 0 "#FLG042" H 5950 3925 50  0001 C CNN
F 1 "PWR_FLAG" H 5950 4000 50  0000 C CNN
F 2 "" H 5950 3850 50  0001 C CNN
F 3 "" H 5950 3850 50  0001 C CNN
	1    5950 3850
	1    0    0    -1  
$EndComp
$Comp
L R R102
U 1 1
P 7425 2475
F 0 "R102" V 7550 2400 59  0000 L BNN
F 1 "10k" V 7450 2400 59  0000 L BNN
F 2 "Resistors_SMD:R_0603" H 7225 2475 16  0001 L BNN
F 3 "" H 7625 2475 16  0000 L BNN
	1    7425 2475
	-1   0    0    1   
$EndComp
$Comp
L R R103
U 1 1
P 7625 2475
F 0 "R103" V 7750 2400 59  0000 L BNN
F 1 "10k" V 7650 2400 59  0000 L BNN
F 2 "Resistors_SMD:R_0603" H 7425 2475 16  0001 L BNN
F 3 "" H 7825 2475 16  0000 L BNN
	1    7625 2475
	-1   0    0    1   
$EndComp
Wire Wire Line
	7425 1975 7425 2325
Wire Wire Line
	7425 2625 7425 2725
Wire Wire Line
	7625 2075 7625 2325
Wire Wire Line
	7625 2625 7625 2725
Text Notes 6600 950  0    80   ~ 0
Default: 0x72 + RW
$EndSCHEMATC
